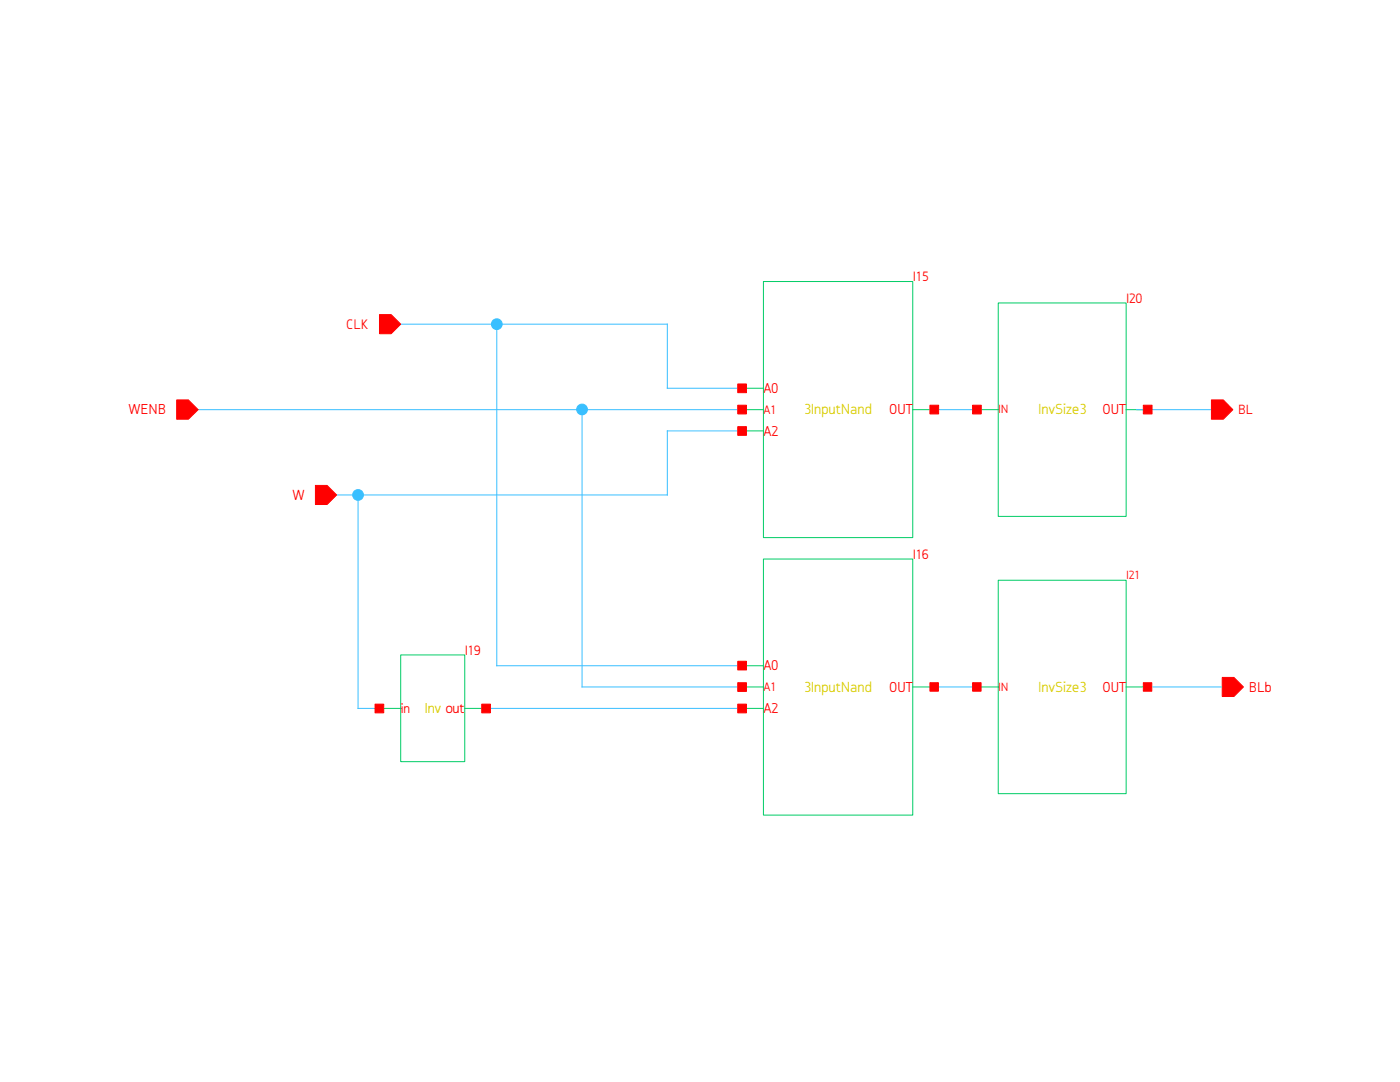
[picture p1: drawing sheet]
<svg xmlns="http://www.w3.org/2000/svg" width="279mm" height="216mm" viewBox="0 0 279 216" stroke-linecap="round" stroke-linejoin="round" font-family="sans-serif">
<g fill="none" stroke="#0c6" stroke-width=".2">
<path d="M152.4 56.2h29.8v51.1h-29.8zM148.1 77.5h4.3M199.2 60.5h25.5v42.5h-25.5zM148.1 81.7h4.3M148.1 86h4.3M182.2 81.7h4.2M194.9 81.7h4.3M224.7 81.7h4.3M152.4 111.5h29.8v51.1h-29.8zM199.2 115.8h25.5v42.6h-25.5zM80 130.7h12.8v21.3h-12.8zM148.1 137.1h4.3"/>
<path d="M148.1 132.8h4.3M182.2 137.1h4.2M194.9 137.1h4.3M224.7 137.1h4.3M75.7 141.4h4.3M92.8 141.4h4.2M148.1 141.4h4.3"/>
</g>
<path d="M77.9 64.7h55.3v12.8h14.9M99.1 64.7v68.1h49M37.4 81.7h110.7M71.5 98.8v42.6h4.2M116.2 81.7v55.4h31.9M148.1 86h-14.9v12.8h-68.1M186.4 81.7h8.5M226.9 81.7h17M186.4 137.1h8.5M229 137.1h17M97 141.4h51.1" fill="none" stroke="#39bfff" stroke-width=".2"/>
<g fill="#39bfff" stroke="#39bfff" stroke-width=".2">
<circle cx="99.1" cy="64.7" r="1.06"/>
<circle cx="116.2" cy="81.7" r="1.06"/>
<circle cx="71.5" cy="98.8" r="1.06"/>
</g>
<g fill="#f00" stroke="#f00" stroke-width=".2">
<path d="M185.6 136.2h1.7v1.7h-1.7z"/>
<path d="M147.2 140.5h1.8v1.7h-1.8z"/>
<path d="M147.2 136.2h1.8v1.8h-1.8z"/>
<path d="M147.2 132h1.8v1.7h-1.8z"/>
<path d="M185.6 80.9h1.7v1.7h-1.7z"/>
<path d="M147.2 85.1h1.8v1.8h-1.8z"/>
<path d="M147.2 80.9h1.8v1.7h-1.8z"/>
<path d="M147.2 76.6h1.8v1.8h-1.8z"/>
<path d="M96.1 140.5h1.8v1.7h-1.8z"/>
<path d="M74.8 140.5h1.8v1.7h-1.8z"/>
<path d="M62.9 96.9h2.4l1.9 1.9-1.9 1.9h-2.4z"/>
<path d="M35.3 79.8h2.3l1.9 1.9-1.9 2h-2.3z"/>
<path d="M75.7 62.8h2.4l1.9 1.9-1.9 1.9h-2.4z"/>
<path d="M241.8 79.8h2.3l1.9 1.9-1.9 2h-2.3z"/>
<path d="M243.9 135.2h2.4l1.9 1.9-1.9 1.9h-2.4z"/>
<path d="M228.2 80.9h1.7v1.7h-1.7z"/>
<path d="M194.1 80.9h1.7v1.7h-1.7z"/>
<path d="M228.2 136.2h1.7v1.7h-1.7z"/>
<path d="M194.1 136.2h1.7v1.7h-1.7z"/>
</g>
<g font-size="3" fill="#d9cc00">
<text x="160.5" y="82.7">3InputNand</text>
<text x="207.2" y="82.7">InvSize3</text>
<text x="160.5" y="138">3InputNand</text>
<text x="207.2" y="138">InvSize3</text>
</g>
<text font-size="3" fill="#f00" x="58.5" y="99.7">W</text>
<g font-size="2.9" fill="#f00">
<text x="25.7" y="82.7">WENB</text>
<text x="152.4" y="78.4">A0</text>
<text x="177.5" y="82.7">OUT</text>
<text x="220" y="82.7">OUT</text>
<text x="152.4" y="86.9">A2</text>
<text x="152.4" y="133.8">A0</text>
<text x="152.4" y="142.3">A2</text>
<text x="177.5" y="138">OUT</text>
<text x="220" y="138">OUT</text>
<text x="249.2" y="138">BLb</text>
</g>
<text font-size="2.9" fill="#d9cc00" x="84.7" y="142.3">Inv out</text>
<g font-size="2.8" fill="#f00">
<text x="182.2" y="56.1">I15</text>
<text x="69.1" y="65.6">CLK</text>
<text x="224.7" y="60.4">I20</text>
<text x="182.2" y="111.5">I16</text>
<text x="92.8" y="130.6">I19</text>
<text x="80" y="142.2">i</text>
<text x="80.5" y="142.2">n</text>
</g>
<text font-size="2.7" fill="#f00" x="247.1" y="82.6">BL</text>
<g font-size="2.5" fill="#f00">
<text x="152.4" y="82.5">A1</text>
<text x="152.4" y="137.9">A1</text>
</g>
<g font-size="2.4" fill="#f00">
<text x="199.2" y="82.5">I</text>
<text x="199.8" y="82.5">N</text>
<text x="224.7" y="115.6">I21</text>
<text x="199.2" y="137.9">I</text>
<text x="199.8" y="137.9">N</text>
</g>
</svg>
